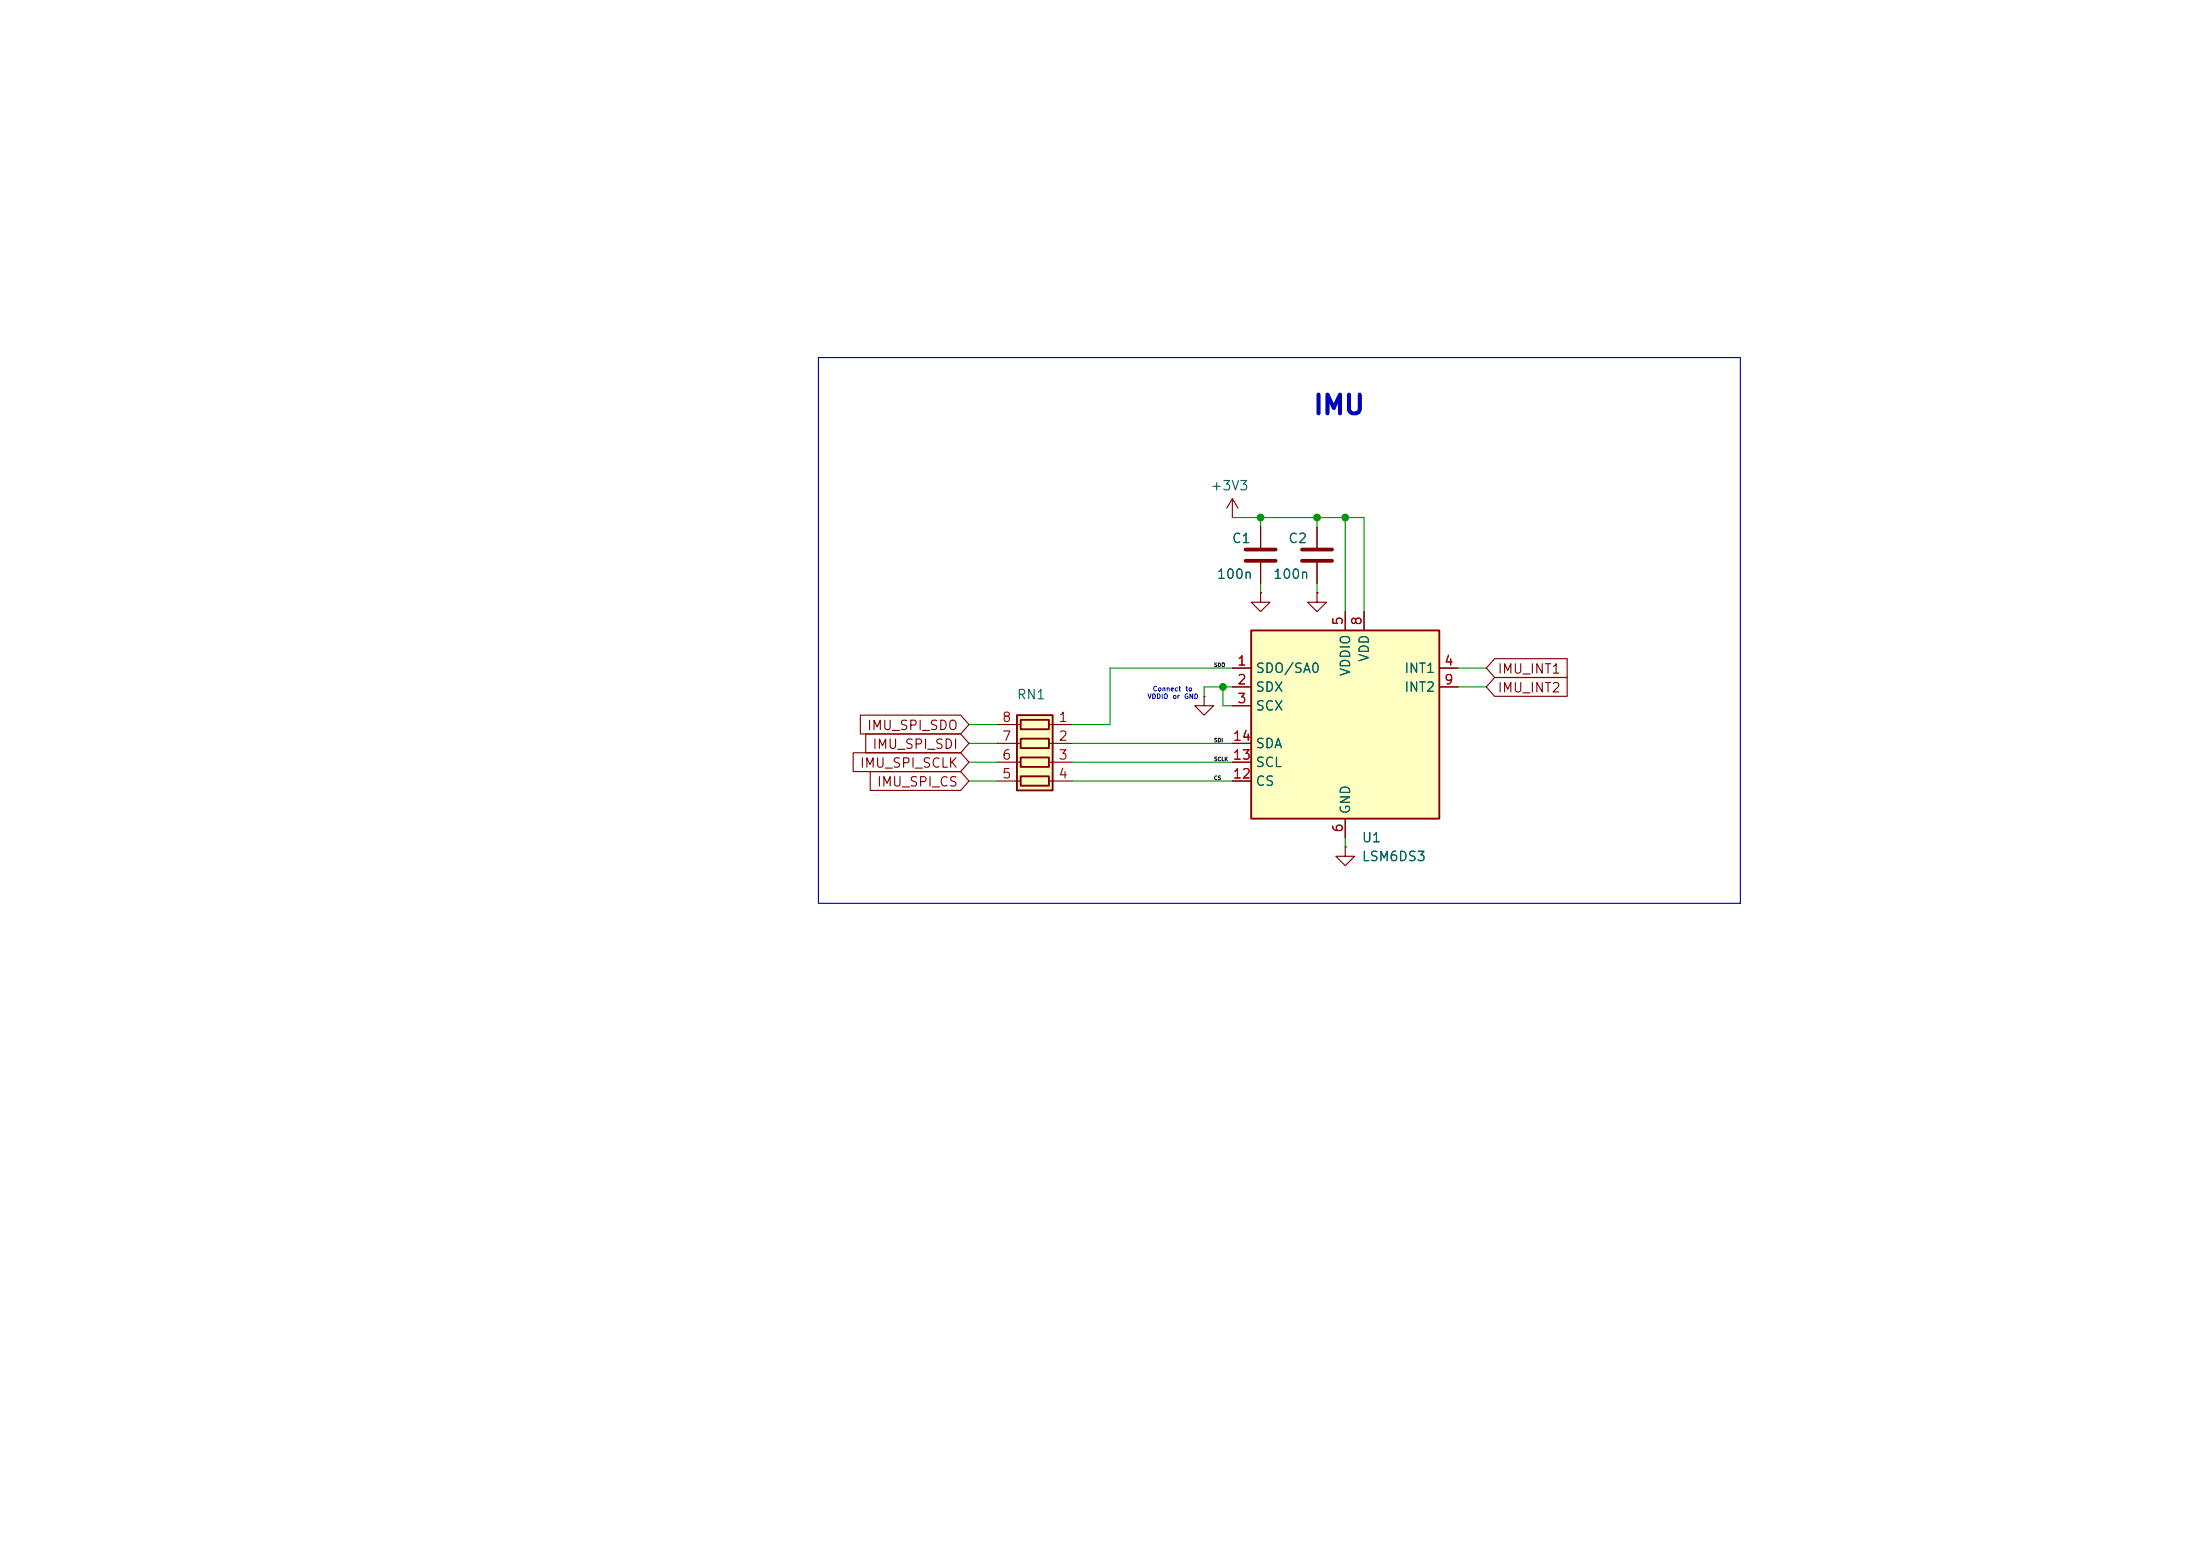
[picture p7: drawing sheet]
(kicad_sch
 (version 20260306)
 (generator "eeschema")
 (generator_version "10.0")
 (paper "A4")
 (lib_symbols
  (symbol "Device:C"
   (pin_numbers (hide yes))
   (pin_names
    (offset 0.254)) (exclude_from_sim no) (in_bom yes) (on_board yes)
   (in_pos_files yes)
   (duplicate_pin_numbers_are_jumpers no)
   (property "Reference" "C" (at 0.635 2.54 0) (show_name no) (do_not_autoplace no) (effects (font (size 1.27 1.27)) (justify left)))
   (property "Value" "C" (at 0.635 -2.54 0) (show_name no) (do_not_autoplace no) (effects (font (size 1.27 1.27)) (justify left)))
   (property "Footprint" "" (at 0.9652 -3.81 0) (show_name no) (do_not_autoplace no) (hide yes) (effects (font (size 1.27 1.27))))
   (property "Datasheet" "" (at 0 0 0) (show_name no) (do_not_autoplace no) (hide yes) (effects (font (size 1.27 1.27))))
   (property "Description" "Unpolarized capacitor" (at 0 0 0) (show_name no) (do_not_autoplace no) (hide yes) (effects (font (size 1.27 1.27))))
   (symbol "C_0_1"
    (polyline (pts (xy -2.032 0.762) (xy 2.032 0.762)) (stroke (width 0.508) (type default)) (fill (type none)))
    (polyline (pts (xy -2.032 -0.762) (xy 2.032 -0.762)) (stroke (width 0.508) (type default)) (fill (type none))))
   (symbol "C_1_1"
    (pin passive line (at 0 3.81 270) (length 2.794) (name "" (effects (font (size 1.27 1.27)))) (number "1" (effects (font (size 1.27 1.27)))))
    (pin passive line (at 0 -3.81 90) (length 2.794) (name "" (effects (font (size 1.27 1.27)))) (number "2" (effects (font (size 1.27 1.27))))))
   (embedded_fonts no))
  (symbol "Device:R_Pack04"
   (pin_names
    (offset 0) (hide yes)) (exclude_from_sim no) (in_bom yes) (on_board yes)
   (in_pos_files yes)
   (duplicate_pin_numbers_are_jumpers no)
   (property "Reference" "RN" (at -7.62 0 90) (show_name no) (do_not_autoplace no) (effects (font (size 1.27 1.27))))
   (property "Value" "R_Pack04" (at 5.08 0 90) (show_name no) (do_not_autoplace no) (effects (font (size 1.27 1.27))))
   (property "Footprint" "" (at 6.985 0 90) (show_name no) (do_not_autoplace no) (hide yes) (effects (font (size 1.27 1.27))))
   (property "Datasheet" "" (at 0 0 0) (show_name no) (do_not_autoplace no) (hide yes) (effects (font (size 1.27 1.27))))
   (property "Description" "4 resistor network, parallel topology" (at 0 0 0) (show_name no) (do_not_autoplace no) (hide yes) (effects (font (size 1.27 1.27))))
   (symbol "R_Pack04_0_1"
    (rectangle (start -6.35 -2.413) (end 3.81 2.413) (stroke (width 0.254) (type default)) (fill (type background)))
    (rectangle (start -5.715 1.905) (end -4.445 -1.905) (stroke (width 0.254) (type default)) (fill (type none)))
    (polyline (pts (xy -5.08 1.905) (xy -5.08 2.54)) (stroke (width 0) (type default)) (fill (type none)))
    (polyline (pts (xy -5.08 -2.54) (xy -5.08 -1.905)) (stroke (width 0) (type default)) (fill (type none)))
    (rectangle (start -3.175 1.905) (end -1.905 -1.905) (stroke (width 0.254) (type default)) (fill (type none)))
    (polyline (pts (xy -2.54 1.905) (xy -2.54 2.54)) (stroke (width 0) (type default)) (fill (type none)))
    (polyline (pts (xy -2.54 -2.54) (xy -2.54 -1.905)) (stroke (width 0) (type default)) (fill (type none)))
    (rectangle (start -0.635 1.905) (end 0.635 -1.905) (stroke (width 0.254) (type default)) (fill (type none)))
    (polyline (pts (xy 0 1.905) (xy 0 2.54)) (stroke (width 0) (type default)) (fill (type none)))
    (polyline (pts (xy 0 -2.54) (xy 0 -1.905)) (stroke (width 0) (type default)) (fill (type none)))
    (rectangle (start 1.905 1.905) (end 3.175 -1.905) (stroke (width 0.254) (type default)) (fill (type none)))
    (polyline (pts (xy 2.54 1.905) (xy 2.54 2.54)) (stroke (width 0) (type default)) (fill (type none)))
    (polyline (pts (xy 2.54 -2.54) (xy 2.54 -1.905)) (stroke (width 0) (type default)) (fill (type none))))
   (symbol "R_Pack04_1_1"
    (pin passive line (at -5.08 -5.08 90) (length 2.54) (name "R1.1" (effects (font (size 1.27 1.27)))) (number "1" (effects (font (size 1.27 1.27)))))
    (pin passive line (at -2.54 -5.08 90) (length 2.54) (name "R2.1" (effects (font (size 1.27 1.27)))) (number "2" (effects (font (size 1.27 1.27)))))
    (pin passive line (at 0 -5.08 90) (length 2.54) (name "R3.1" (effects (font (size 1.27 1.27)))) (number "3" (effects (font (size 1.27 1.27)))))
    (pin passive line (at 2.54 -5.08 90) (length 2.54) (name "R4.1" (effects (font (size 1.27 1.27)))) (number "4" (effects (font (size 1.27 1.27)))))
    (pin passive line (at 2.54 5.08 270) (length 2.54) (name "R4.2" (effects (font (size 1.27 1.27)))) (number "5" (effects (font (size 1.27 1.27)))))
    (pin passive line (at 0 5.08 270) (length 2.54) (name "R3.2" (effects (font (size 1.27 1.27)))) (number "6" (effects (font (size 1.27 1.27)))))
    (pin passive line (at -2.54 5.08 270) (length 2.54) (name "R2.2" (effects (font (size 1.27 1.27)))) (number "7" (effects (font (size 1.27 1.27)))))
    (pin passive line (at -5.08 5.08 270) (length 2.54) (name "R1.2" (effects (font (size 1.27 1.27)))) (number "8" (effects (font (size 1.27 1.27))))))
   (embedded_fonts no))
  (symbol "Sensor_Motion:LSM6DS3" (exclude_from_sim no) (in_bom yes) (on_board yes)
   (in_pos_files yes)
   (duplicate_pin_numbers_are_jumpers no)
   (property "Reference" "U" (at -11.43 15.24 0) (show_name no) (do_not_autoplace no) (effects (font (size 1.27 1.27)) (justify left)))
   (property "Value" "LSM6DS3" (at -11.43 12.7 0) (show_name no) (do_not_autoplace no) (effects (font (size 1.27 1.27)) (justify left bottom)))
   (property "Footprint" "Package_LGA:LGA-14_3x2.5mm_P0.5mm_LayoutBorder3x4y" (at -10.16 -17.78 0) (show_name no) (do_not_autoplace no) (hide yes) (effects (font (size 1.27 1.27)) (justify left)))
   (property "Datasheet" "https://www.st.com/resource/en/datasheet/lsm6ds3tr-c.pdf" (at 2.54 -16.51 0) (show_name no) (do_not_autoplace no) (hide yes) (effects (font (size 1.27 1.27))))
   (property "Description" "I2C/SPI, iNEMO inertial module: always-on 3D accelerometer and 3D gyroscope" (at 0 0 0) (show_name no) (do_not_autoplace no) (hide yes) (effects (font (size 1.27 1.27))))
   (symbol "LSM6DS3_0_1"
    (rectangle (start -12.7 12.7) (end 12.7 -12.7) (stroke (width 0.254) (type default)) (fill (type background))))
   (symbol "LSM6DS3_1_1"
    (pin bidirectional line (at -15.24 7.62 0) (length 2.54) (name "SDO/SA0" (effects (font (size 1.27 1.27)))) (number "1" (effects (font (size 1.27 1.27)))))
    (pin bidirectional line (at -15.24 5.08 0) (length 2.54) (name "SDX" (effects (font (size 1.27 1.27)))) (number "2" (effects (font (size 1.27 1.27)))))
    (pin input line (at -15.24 2.54 0) (length 2.54) (name "SCX" (effects (font (size 1.27 1.27)))) (number "3" (effects (font (size 1.27 1.27)))))
    (pin output line (at 15.24 7.62 180) (length 2.54) (name "INT1" (effects (font (size 1.27 1.27)))) (number "4" (effects (font (size 1.27 1.27)))))
    (pin power_in line (at 0 15.24 270) (length 2.54) (name "VDDIO" (effects (font (size 1.27 1.27)))) (number "5" (effects (font (size 1.27 1.27)))))
    (pin power_in line (at 0 -15.24 90) (length 2.54) (name "GND" (effects (font (size 1.27 1.27)))) (number "6" (effects (font (size 1.27 1.27)))))
    (pin passive line (at 0 -15.24 90) (length 2.54) (hide yes) (name "GND" (effects (font (size 1.27 1.27)))) (number "7" (effects (font (size 1.27 1.27)))))
    (pin power_in line (at 2.54 15.24 270) (length 2.54) (name "VDD" (effects (font (size 1.27 1.27)))) (number "8" (effects (font (size 1.27 1.27)))))
    (pin output line (at 15.24 5.08 180) (length 2.54) (name "INT2" (effects (font (size 1.27 1.27)))) (number "9" (effects (font (size 1.27 1.27)))))
    (pin no_connect line (at 12.7 -5.08 180) (length 3.81) (hide yes) (name "NC" (effects (font (size 1.27 1.27)))) (number "10" (effects (font (size 1.27 1.27)))))
    (pin no_connect line (at 12.7 -2.54 180) (length 3.81) (hide yes) (name "NC" (effects (font (size 1.27 1.27)))) (number "11" (effects (font (size 1.27 1.27)))))
    (pin input line (at -15.24 -7.62 0) (length 2.54) (name "CS" (effects (font (size 1.27 1.27)))) (number "12" (effects (font (size 1.27 1.27)))))
    (pin input line (at -15.24 -5.08 0) (length 2.54) (name "SCL" (effects (font (size 1.27 1.27)))) (number "13" (effects (font (size 1.27 1.27)))))
    (pin bidirectional line (at -15.24 -2.54 0) (length 2.54) (name "SDA" (effects (font (size 1.27 1.27)))) (number "14" (effects (font (size 1.27 1.27))))))
   (embedded_fonts no))
  (symbol "power:+3V3"
   (power global)
   (pin_numbers (hide yes))
   (pin_names
    (offset 0) (hide yes)) (exclude_from_sim no) (in_bom yes) (on_board yes)
   (in_pos_files yes)
   (duplicate_pin_numbers_are_jumpers no)
   (property "Reference" "#PWR" (at 0 -3.81 0) (show_name no) (do_not_autoplace no) (hide yes) (effects (font (size 1.27 1.27))))
   (property "Value" "+3V3" (at 0 3.556 0) (show_name no) (do_not_autoplace no) (effects (font (size 1.27 1.27))))
   (property "Footprint" "" (at 0 0 0) (show_name no) (do_not_autoplace no) (hide yes) (effects (font (size 1.27 1.27))))
   (property "Datasheet" "" (at 0 0 0) (show_name no) (do_not_autoplace no) (hide yes) (effects (font (size 1.27 1.27))))
   (property "Description" "Power symbol creates a global label with name \"+3V3\"" (at 0 0 0) (show_name no) (do_not_autoplace no) (hide yes) (effects (font (size 1.27 1.27))))
   (symbol "+3V3_0_1"
    (polyline (pts (xy -0.762 1.27) (xy 0 2.54)) (stroke (width 0) (type default)) (fill (type none)))
    (polyline (pts (xy 0 2.54) (xy 0.762 1.27)) (stroke (width 0) (type default)) (fill (type none)))
    (polyline (pts (xy 0 0) (xy 0 2.54)) (stroke (width 0) (type default)) (fill (type none))))
   (symbol "+3V3_1_1"
    (pin power_in line (at 0 0 90) (length 0) (name "" (effects (font (size 1.27 1.27)))) (number "1" (effects (font (size 1.27 1.27))))))
   (embedded_fonts no))
  (symbol "power:GND"
   (power global)
   (pin_numbers (hide yes))
   (pin_names
    (offset 0) (hide yes)) (exclude_from_sim no) (in_bom yes) (on_board yes)
   (in_pos_files yes)
   (duplicate_pin_numbers_are_jumpers no)
   (property "Reference" "#PWR" (at 0 -6.35 0) (show_name no) (do_not_autoplace no) (hide yes) (effects (font (size 1.27 1.27))))
   (property "Value" "GND" (at 0 -3.81 0) (show_name no) (do_not_autoplace no) (effects (font (size 1.27 1.27))))
   (property "Footprint" "" (at 0 0 0) (show_name no) (do_not_autoplace no) (hide yes) (effects (font (size 1.27 1.27))))
   (property "Datasheet" "" (at 0 0 0) (show_name no) (do_not_autoplace no) (hide yes) (effects (font (size 1.27 1.27))))
   (property "Description" "Power symbol creates a global label with name \"GND\" , ground" (at 0 0 0) (show_name no) (do_not_autoplace no) (hide yes) (effects (font (size 1.27 1.27))))
   (symbol "GND_0_1"
    (polyline (pts (xy 0 0) (xy 0 -1.27) (xy 1.27 -1.27) (xy 0 -2.54) (xy -1.27 -1.27) (xy 0 -1.27)) (stroke (width 0) (type default)) (fill (type none))))
   (symbol "GND_1_1"
    (pin power_in line (at 0 0 270) (length 0) (name "" (effects (font (size 1.27 1.27)))) (number "1" (effects (font (size 1.27 1.27))))))
   (embedded_fonts no)))
 (rectangle
  (start 110.49 48.26)
  (end 234.95 121.92)
  (stroke (width 0) (type default))
  (fill (type none)))
 (text "Connect to\nVDDIO or GND"
  (exclude_from_sim no)
  (at 158.242 93.726 0)
  (effects (font (size 0.635 0.635) (thickness 0.0794))))
 (text "IMU"
  (exclude_from_sim no)
  (at 180.848 54.864 0)
  (effects (font (size 2.54 2.54) (thickness 0.381)
    (bold yes))))
 (junction
  (at 181.61 69.85)
  (diameter 0)
  (color 0 0 0 0))
 (junction
  (at 177.8 69.85)
  (diameter 0)
  (color 0 0 0 0))
 (junction
  (at 165.1 92.71)
  (diameter 0)
  (color 0 0 0 0))
 (junction
  (at 170.18 69.85)
  (diameter 0)
  (color 0 0 0 0))
 (wire
  (pts (xy 181.61 113.03) (xy 181.61 114.3))
  (stroke (width 0) (type default)))
 (wire
  (pts (xy 130.81 105.41) (xy 134.62 105.41))
  (stroke (width 0) (type default)))
 (wire
  (pts (xy 170.18 69.85) (xy 184.15 69.85))
  (stroke (width 0) (type default)))
 (wire
  (pts (xy 130.81 97.79) (xy 134.62 97.79))
  (stroke (width 0) (type default)))
 (wire
  (pts (xy 149.86 97.79) (xy 144.78 97.79))
  (stroke (width 0) (type default)))
 (wire
  (pts (xy 170.18 69.85) (xy 170.18 71.12))
  (stroke (width 0) (type default)))
 (wire
  (pts (xy 149.86 90.17) (xy 149.86 97.79))
  (stroke (width 0) (type default)))
 (wire
  (pts (xy 144.78 102.87) (xy 166.37 102.87))
  (stroke (width 0) (type default)))
 (wire
  (pts (xy 165.1 92.71) (xy 166.37 92.71))
  (stroke (width 0) (type default)))
 (wire
  (pts (xy 130.81 102.87) (xy 134.62 102.87))
  (stroke (width 0) (type default)))
 (wire
  (pts (xy 130.81 100.33) (xy 134.62 100.33))
  (stroke (width 0) (type default)))
 (wire
  (pts (xy 181.61 82.55) (xy 181.61 69.85))
  (stroke (width 0) (type default)))
 (wire
  (pts (xy 144.78 100.33) (xy 166.37 100.33))
  (stroke (width 0) (type default)))
 (wire
  (pts (xy 200.66 90.17) (xy 196.85 90.17))
  (stroke (width 0) (type default)))
 (wire
  (pts (xy 165.1 95.25) (xy 165.1 92.71))
  (stroke (width 0) (type default)))
 (wire
  (pts (xy 162.56 92.71) (xy 165.1 92.71))
  (stroke (width 0) (type default)))
 (wire
  (pts (xy 170.18 78.74) (xy 170.18 80.01))
  (stroke (width 0) (type default)))
 (wire
  (pts (xy 144.78 105.41) (xy 166.37 105.41))
  (stroke (width 0) (type default)))
 (wire
  (pts (xy 162.56 93.98) (xy 162.56 92.71))
  (stroke (width 0) (type default)))
 (wire
  (pts (xy 166.37 95.25) (xy 165.1 95.25))
  (stroke (width 0) (type default)))
 (wire
  (pts (xy 184.15 82.55) (xy 184.15 69.85))
  (stroke (width 0) (type default)))
 (wire
  (pts (xy 177.8 78.74) (xy 177.8 80.01))
  (stroke (width 0) (type default)))
 (wire
  (pts (xy 177.8 69.85) (xy 177.8 71.12))
  (stroke (width 0) (type default)))
 (wire
  (pts (xy 149.86 90.17) (xy 166.37 90.17))
  (stroke (width 0) (type default)))
 (wire
  (pts (xy 166.37 69.85) (xy 170.18 69.85))
  (stroke (width 0) (type default)))
 (wire
  (pts (xy 200.66 92.71) (xy 196.85 92.71))
  (stroke (width 0) (type default)))
 (label "SDO"
  (at 163.83 90.17 0)
  (effects (font (size 0.508 0.508) (thickness 0.0476)) (justify left bottom)))
 (label "SCLK"
  (at 163.83 102.87 0)
  (effects (font (size 0.508 0.508) (thickness 0.0476)) (justify left bottom)))
 (label "SDI"
  (at 163.83 100.33 0)
  (effects (font (size 0.508 0.508) (thickness 0.0476)) (justify left bottom)))
 (label "CS"
  (at 163.83 105.41 0)
  (effects (font (size 0.508 0.508) (thickness 0.0476)) (justify left bottom)))
 (global_label "IMU_INT1"
  (shape input)
  (at 200.66 90.17 0)
  (fields_autoplaced yes)
  (effects (font (size 1.27 1.27)) (justify left))
  (property "Intersheetrefs" "${INTERSHEET_REFS}" (at 212.1119 90.17 0) (hide yes) (show_name no) (do_not_autoplace no) (effects (font (size 1.27 1.27)) (justify left))))
 (global_label "IMU_SPI_SDO"
  (shape input)
  (at 130.81 97.79 180)
  (fields_autoplaced yes)
  (effects (font (size 1.27 1.27)) (justify right))
  (property "Intersheetrefs" "${INTERSHEET_REFS}" (at 115.6086 97.79 0) (hide yes) (show_name no) (do_not_autoplace no) (effects (font (size 1.27 1.27)) (justify right))))
 (global_label "IMU_SPI_CS"
  (shape input)
  (at 130.81 105.41 180)
  (fields_autoplaced yes)
  (effects (font (size 1.27 1.27)) (justify right))
  (property "Intersheetrefs" "${INTERSHEET_REFS}" (at 116.9391 105.41 0) (hide yes) (show_name no) (do_not_autoplace no) (effects (font (size 1.27 1.27)) (justify right))))
 (global_label "IMU_SPI_SDI"
  (shape input)
  (at 130.81 100.33 180)
  (fields_autoplaced yes)
  (effects (font (size 1.27 1.27)) (justify right))
  (property "Intersheetrefs" "${INTERSHEET_REFS}" (at 116.3343 100.33 0) (hide yes) (show_name no) (do_not_autoplace no) (effects (font (size 1.27 1.27)) (justify right))))
 (global_label "IMU_INT2"
  (shape input)
  (at 200.66 92.71 0)
  (fields_autoplaced yes)
  (effects (font (size 1.27 1.27)) (justify left))
  (property "Intersheetrefs" "${INTERSHEET_REFS}" (at 212.1119 92.71 0) (hide yes) (show_name no) (do_not_autoplace no) (effects (font (size 1.27 1.27)) (justify left))))
 (global_label "IMU_SPI_SCLK"
  (shape input)
  (at 130.81 102.87 180)
  (fields_autoplaced yes)
  (effects (font (size 1.27 1.27)) (justify right))
  (property "Intersheetrefs" "${INTERSHEET_REFS}" (at 114.641 102.87 0) (hide yes) (show_name no) (do_not_autoplace no) (effects (font (size 1.27 1.27)) (justify right))))
 (symbol
  (lib_id "Device:C")
  (at 170.18 74.93 0)
  (mirror x)
  (unit 1)
  (body_style 1)
  (exclude_from_sim no)
  (in_bom yes)
  (on_board yes)
  (in_pos_files yes)
  (dnp no)
  (property "Reference" "C1" (at 168.91 72.644 0) (show_name no) (do_not_autoplace no) (effects (font (size 1.27 1.27)) (justify right)))
  (property "Value" "100n" (at 169.164 77.47 0) (show_name no) (do_not_autoplace no) (effects (font (size 1.27 1.27)) (justify right)))
  (property "Footprint" "Capacitor_SMD:C_0603_1608Metric" (at 171.1452 71.12 0) (hide yes) (show_name no) (do_not_autoplace no) (effects (font (size 1.27 1.27))))
  (property "Datasheet" "" (at 170.18 74.93 0) (hide yes) (show_name no) (do_not_autoplace no) (effects (font (size 1.27 1.27))))
  (property "Description" "Unpolarized capacitor" (at 170.18 74.93 0) (hide yes) (show_name no) (do_not_autoplace no) (effects (font (size 1.27 1.27))))
  (pin "1")
  (pin "2"))
 (symbol
  (lib_id "Sensor_Motion:LSM6DS3")
  (at 181.61 97.79 0)
  (unit 1)
  (body_style 1)
  (exclude_from_sim no)
  (in_bom yes)
  (on_board yes)
  (in_pos_files yes)
  (dnp no)
  (fields_autoplaced yes)
  (property "Reference" "U1" (at 183.7533 113.03 0) (show_name no) (do_not_autoplace no) (effects (font (size 1.27 1.27)) (justify left)))
  (property "Value" "LSM6DS3" (at 183.7533 115.57 0) (show_name no) (do_not_autoplace no) (effects (font (size 1.27 1.27)) (justify left)))
  (property "Footprint" "Package_LGA:LGA-14_3x2.5mm_P0.5mm_LayoutBorder3x4y" (at 171.45 115.57 0) (hide yes) (show_name no) (do_not_autoplace no) (effects (font (size 1.27 1.27)) (justify left)))
  (property "Datasheet" "https://www.st.com/resource/en/datasheet/lsm6ds3tr-c.pdf" (at 184.15 114.3 0) (hide yes) (show_name no) (do_not_autoplace no) (effects (font (size 1.27 1.27))))
  (property "Description" "I2C/SPI, iNEMO inertial module: always-on 3D accelerometer and 3D gyroscope" (at 181.61 97.79 0) (hide yes) (show_name no) (do_not_autoplace no) (effects (font (size 1.27 1.27))))
  (pin "8")
  (pin "11")
  (pin "10")
  (pin "6")
  (pin "7")
  (pin "9")
  (pin "12")
  (pin "13")
  (pin "2")
  (pin "3")
  (pin "4")
  (pin "1")
  (pin "5")
  (pin "14"))
 (symbol
  (lib_id "power:GND")
  (at 170.18 80.01 0)
  (unit 1)
  (body_style 1)
  (exclude_from_sim no)
  (in_bom yes)
  (on_board yes)
  (in_pos_files yes)
  (dnp no)
  (fields_autoplaced yes)
  (property "Reference" "#PWR03" (at 170.18 86.36 0) (hide yes) (show_name no) (do_not_autoplace no) (effects (font (size 1.27 1.27))))
  (property "Value" "GND" (at 170.18 85.09 0) (hide yes) (show_name no) (do_not_autoplace no) (effects (font (size 1.27 1.27))))
  (property "Footprint" "" (at 170.18 80.01 0) (hide yes) (show_name no) (do_not_autoplace no) (effects (font (size 1.27 1.27))))
  (property "Datasheet" "" (at 170.18 80.01 0) (hide yes) (show_name no) (do_not_autoplace no) (effects (font (size 1.27 1.27))))
  (property "Description" "Power symbol creates a global label with name \"GND\" , ground" (at 170.18 80.01 0) (hide yes) (show_name no) (do_not_autoplace no) (effects (font (size 1.27 1.27))))
  (pin "1"))
 (symbol
  (lib_id "power:GND")
  (at 162.56 93.98 0)
  (unit 1)
  (body_style 1)
  (exclude_from_sim no)
  (in_bom yes)
  (on_board yes)
  (in_pos_files yes)
  (dnp no)
  (fields_autoplaced yes)
  (property "Reference" "#PWR01" (at 162.56 100.33 0) (hide yes) (show_name no) (do_not_autoplace no) (effects (font (size 1.27 1.27))))
  (property "Value" "GND" (at 162.56 99.06 0) (hide yes) (show_name no) (do_not_autoplace no) (effects (font (size 1.27 1.27))))
  (property "Footprint" "" (at 162.56 93.98 0) (hide yes) (show_name no) (do_not_autoplace no) (effects (font (size 1.27 1.27))))
  (property "Datasheet" "" (at 162.56 93.98 0) (hide yes) (show_name no) (do_not_autoplace no) (effects (font (size 1.27 1.27))))
  (property "Description" "Power symbol creates a global label with name \"GND\" , ground" (at 162.56 93.98 0) (hide yes) (show_name no) (do_not_autoplace no) (effects (font (size 1.27 1.27))))
  (pin "1"))
 (symbol
  (lib_id "power:GND")
  (at 177.8 80.01 0)
  (mirror y)
  (unit 1)
  (body_style 1)
  (exclude_from_sim no)
  (in_bom yes)
  (on_board yes)
  (in_pos_files yes)
  (dnp no)
  (fields_autoplaced yes)
  (property "Reference" "#PWR04" (at 177.8 86.36 0) (hide yes) (show_name no) (do_not_autoplace no) (effects (font (size 1.27 1.27))))
  (property "Value" "GND" (at 177.8 85.09 0) (hide yes) (show_name no) (do_not_autoplace no) (effects (font (size 1.27 1.27))))
  (property "Footprint" "" (at 177.8 80.01 0) (hide yes) (show_name no) (do_not_autoplace no) (effects (font (size 1.27 1.27))))
  (property "Datasheet" "" (at 177.8 80.01 0) (hide yes) (show_name no) (do_not_autoplace no) (effects (font (size 1.27 1.27))))
  (property "Description" "Power symbol creates a global label with name \"GND\" , ground" (at 177.8 80.01 0) (hide yes) (show_name no) (do_not_autoplace no) (effects (font (size 1.27 1.27))))
  (pin "1"))
 (symbol
  (lib_id "Device:R_Pack04")
  (at 139.7 102.87 90)
  (mirror x)
  (unit 1)
  (body_style 1)
  (exclude_from_sim no)
  (in_bom yes)
  (on_board yes)
  (in_pos_files yes)
  (dnp no)
  (property "Reference" "RN1" (at 139.192 93.726 90) (show_name no) (do_not_autoplace no) (effects (font (size 1.27 1.27))))
  (property "Value" "Resistor network 0603" (at 138.938 93.98 90) (hide yes) (show_name no) (do_not_autoplace no) (effects (font (size 1.27 1.27))))
  (property "Footprint" "Resistor_SMD:R_Array_Convex_4x0603" (at 139.7 109.855 90) (hide yes) (show_name no) (do_not_autoplace no) (effects (font (size 1.27 1.27))))
  (property "Datasheet" "https://www.bourns.com/docs/Product-Datasheets/CATCAY.pdf" (at 139.7 102.87 0) (hide yes) (show_name no) (do_not_autoplace no) (effects (font (size 1.27 1.27))))
  (property "Description" "4 resistor network, parallel topology" (at 139.7 102.87 0) (hide yes) (show_name no) (do_not_autoplace no) (effects (font (size 1.27 1.27))))
  (pin "7")
  (pin "6")
  (pin "3")
  (pin "1")
  (pin "2")
  (pin "4")
  (pin "5")
  (pin "8"))
 (symbol
  (lib_id "power:+3V3")
  (at 166.37 69.85 0)
  (unit 1)
  (body_style 1)
  (exclude_from_sim no)
  (in_bom yes)
  (on_board yes)
  (in_pos_files yes)
  (dnp no)
  (property "Reference" "#PWR02" (at 166.37 73.66 0) (hide yes) (show_name no) (do_not_autoplace no) (effects (font (size 1.27 1.27))))
  (property "Value" "+3V3" (at 163.322 65.532 0) (show_name no) (do_not_autoplace no) (effects (font (size 1.27 1.27)) (justify left)))
  (property "Footprint" "" (at 166.37 69.85 0) (hide yes) (show_name no) (do_not_autoplace no) (effects (font (size 1.27 1.27))))
  (property "Datasheet" "" (at 166.37 69.85 0) (hide yes) (show_name no) (do_not_autoplace no) (effects (font (size 1.27 1.27))))
  (property "Description" "Power symbol creates a global label with name \"+3V3\"" (at 166.37 69.85 0) (hide yes) (show_name no) (do_not_autoplace no) (effects (font (size 1.27 1.27))))
  (pin "1"))
 (symbol
  (lib_id "Device:C")
  (at 177.8 74.93 0)
  (mirror x)
  (unit 1)
  (body_style 1)
  (exclude_from_sim no)
  (in_bom yes)
  (on_board yes)
  (in_pos_files yes)
  (dnp no)
  (property "Reference" "C2" (at 176.53 72.644 0) (show_name no) (do_not_autoplace no) (effects (font (size 1.27 1.27)) (justify right)))
  (property "Value" "100n" (at 176.784 77.47 0) (show_name no) (do_not_autoplace no) (effects (font (size 1.27 1.27)) (justify right)))
  (property "Footprint" "Capacitor_SMD:C_0603_1608Metric" (at 178.7652 71.12 0) (hide yes) (show_name no) (do_not_autoplace no) (effects (font (size 1.27 1.27))))
  (property "Datasheet" "" (at 177.8 74.93 0) (hide yes) (show_name no) (do_not_autoplace no) (effects (font (size 1.27 1.27))))
  (property "Description" "Unpolarized capacitor" (at 177.8 74.93 0) (hide yes) (show_name no) (do_not_autoplace no) (effects (font (size 1.27 1.27))))
  (pin "1")
  (pin "2"))
 (symbol
  (lib_id "power:GND")
  (at 181.61 114.3 0)
  (unit 1)
  (body_style 1)
  (exclude_from_sim no)
  (in_bom yes)
  (on_board yes)
  (in_pos_files yes)
  (dnp no)
  (fields_autoplaced yes)
  (property "Reference" "#PWR05" (at 181.61 120.65 0) (hide yes) (show_name no) (do_not_autoplace no) (effects (font (size 1.27 1.27))))
  (property "Value" "GND" (at 181.61 119.38 0) (hide yes) (show_name no) (do_not_autoplace no) (effects (font (size 1.27 1.27))))
  (property "Footprint" "" (at 181.61 114.3 0) (hide yes) (show_name no) (do_not_autoplace no) (effects (font (size 1.27 1.27))))
  (property "Datasheet" "" (at 181.61 114.3 0) (hide yes) (show_name no) (do_not_autoplace no) (effects (font (size 1.27 1.27))))
  (property "Description" "Power symbol creates a global label with name \"GND\" , ground" (at 181.61 114.3 0) (hide yes) (show_name no) (do_not_autoplace no) (effects (font (size 1.27 1.27))))
  (pin "1"))
 (sheet_instances
  (path ""
   (page "7")))
 (embedded_fonts no))
